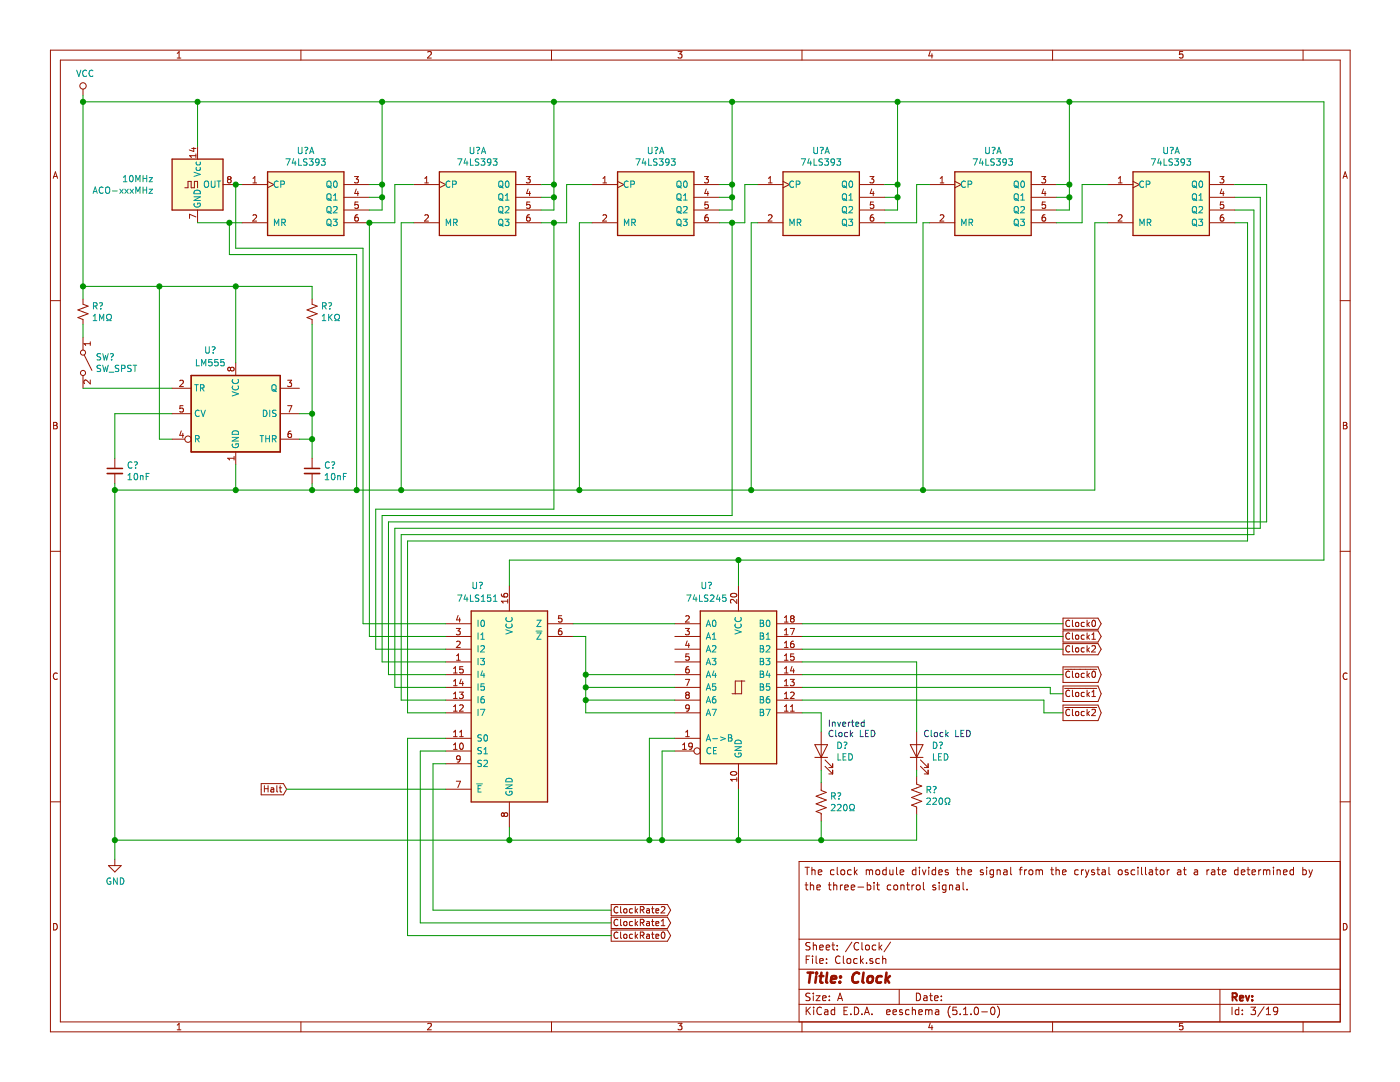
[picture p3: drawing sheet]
EESchema Schematic File Version 4
LIBS:Firenze-cache
EELAYER 29 0
EELAYER END
$Descr A 11000 8500
encoding utf-8
Sheet 3 19
Title "Clock"
Date ""
Rev ""
Comp ""
Comment1 ""
Comment2 ""
Comment3 "the three-bit control signal."
Comment4 "The clock module divides the signal from the crystal oscillator at a rate determined by"
$EndDescr
$Comp
L Oscillator:ACO-xxxMHz 10MHz
U 1 1
P 1550 1450
F 0 "10MHz" H 1207 1496 50  0000 R CNN
F 1 "ACO-xxxMHz" H 1207 1405 50  0000 R CNN
F 2 "Oscillator:Oscillator_DIP-14" H 2000 1100 50  0001 C CNN
F 3 "http://www.conwin.com/datasheets/cx/cx030.pdf" H 1450 1450 50  0001 C CNN
	1    1550 1450
	1    0    0    -1  
$EndComp
$Comp
L 74xx:74LS393 U?
U 1 1
P 2400 1550
F 0 "U?" H 2400 1917 50  0000 C CNN
F 1 "74LS393" H 2400 1826 50  0000 C CNN
F 2 "" H 2400 1550 50  0001 C CNN
F 3 "74xx\\74LS393.pdf" H 2400 1550 50  0001 C CNN
	1    2400 1550
	1    0    0    -1  
$EndComp
$Comp
L 74xx:74LS393 U?
U 1 1
P 5150 1550
F 0 "U?" H 5150 1917 50  0000 C CNN
F 1 "74LS393" H 5150 1826 50  0000 C CNN
F 2 "" H 5150 1550 50  0001 C CNN
F 3 "74xx\\74LS393.pdf" H 5150 1550 50  0001 C CNN
	1    5150 1550
	1    0    0    -1  
$EndComp
$Comp
L 74xx:74LS393 U?
U 1 1
P 6450 1550
F 0 "U?" H 6450 1917 50  0000 C CNN
F 1 "74LS393" H 6450 1826 50  0000 C CNN
F 2 "" H 6450 1550 50  0001 C CNN
F 3 "74xx\\74LS393.pdf" H 6450 1550 50  0001 C CNN
	1    6450 1550
	1    0    0    -1  
$EndComp
$Comp
L 74xx:74LS393 U?
U 1 1
P 7800 1550
F 0 "U?" H 7800 1917 50  0000 C CNN
F 1 "74LS393" H 7800 1826 50  0000 C CNN
F 2 "" H 7800 1550 50  0001 C CNN
F 3 "74xx\\74LS393.pdf" H 7800 1550 50  0001 C CNN
	1    7800 1550
	1    0    0    -1  
$EndComp
$Comp
L Timer:LM555 U?
U 1 1
P 1850 3250
F 0 "U?" H 1650 3750 50  0000 C CNN
F 1 "LM555" H 1650 3650 50  0000 C CNN
F 2 "" H 1850 3250 50  0001 C CNN
F 3 "http://www.ti.com/lit/ds/symlink/lm555.pdf" H 1850 3250 50  0001 C CNN
	1    1850 3250
	1    0    0    -1  
$EndComp
$Comp
L Device:R_Small_US R?
U 1 1
P 2450 2450
F 0 "R?" H 2518 2496 50  0000 L CNN
F 1 "1KΩ" H 2518 2405 50  0000 L CNN
F 2 "" H 2450 2450 50  0001 C CNN
F 3 "~" H 2450 2450 50  0001 C CNN
	1    2450 2450
	1    0    0    -1  
$EndComp
$Comp
L Device:R_Small_US R?
U 1 1
P 650 2450
F 0 "R?" H 718 2496 50  0000 L CNN
F 1 "1MΩ" H 718 2405 50  0000 L CNN
F 2 "" H 650 2450 50  0001 C CNN
F 3 "~" H 650 2450 50  0001 C CNN
	1    650  2450
	1    0    0    -1  
$EndComp
$Comp
L Device:C_Small C?
U 1 1
P 900 3700
F 0 "C?" H 992 3746 50  0000 L CNN
F 1 "10nF" H 992 3655 50  0000 L CNN
F 2 "" H 900 3700 50  0001 C CNN
F 3 "~" H 900 3700 50  0001 C CNN
	1    900  3700
	1    0    0    -1  
$EndComp
$Comp
L Device:C_Small C?
U 1 1
P 2450 3700
F 0 "C?" H 2542 3746 50  0000 L CNN
F 1 "10nF" H 2542 3655 50  0000 L CNN
F 2 "" H 2450 3700 50  0001 C CNN
F 3 "~" H 2450 3700 50  0001 C CNN
	1    2450 3700
	1    0    0    -1  
$EndComp
$Comp
L Switch:SW_SPST SW?
U 1 1
P 650 2850
F 0 "SW?" V 604 2948 50  0000 L CNN
F 1 "SW_SPST" V 695 2948 50  0000 L CNN
F 2 "" H 650 2850 50  0001 C CNN
F 3 "~" H 650 2850 50  0001 C CNN
	1    650  2850
	0    1    1    0   
$EndComp
Wire Wire Line
	650  3050 1350 3050
$Comp
L power:VCC #PWR?
U 1 1
P 650 750
F 0 "#PWR?" H 650 600 50  0001 C CNN
F 1 "VCC" H 667 923 50  0000 C CNN
F 2 "" H 650 750 50  0001 C CNN
F 3 "" H 650 750 50  0001 C CNN
	1    650  750 
	1    0    0    -1  
$EndComp
Wire Wire Line
	650  2250 650  2350
Wire Wire Line
	650  2550 650  2650
$Comp
L power:GND #PWR?
U 1 1
P 900 6750
F 0 "#PWR?" H 900 6500 50  0001 C CNN
F 1 "GND" H 905 6577 50  0000 C CNN
F 2 "" H 900 6750 50  0001 C CNN
F 3 "" H 900 6750 50  0001 C CNN
	1    900  6750
	1    0    0    -1  
$EndComp
Wire Wire Line
	1850 3650 1850 3850
Wire Wire Line
	1850 3850 2450 3850
Wire Wire Line
	2350 3250 2450 3250
Wire Wire Line
	2450 3250 2450 3450
Wire Wire Line
	2450 3450 2350 3450
Wire Wire Line
	650  2250 1250 2250
Wire Wire Line
	1850 2250 1850 2850
Connection ~ 650  2250
Wire Wire Line
	1350 3450 1250 3450
Wire Wire Line
	1250 3450 1250 2250
Connection ~ 1250 2250
Wire Wire Line
	1250 2250 1850 2250
Wire Wire Line
	900  3800 900  3850
Wire Wire Line
	900  3850 1850 3850
Connection ~ 1850 3850
Wire Wire Line
	1350 3250 900  3250
Wire Wire Line
	900  3250 900  3600
Wire Wire Line
	2450 3800 2450 3850
Connection ~ 2450 3850
Wire Wire Line
	2450 2550 2450 3250
Connection ~ 2450 3250
Wire Wire Line
	1850 2250 2450 2250
Wire Wire Line
	2450 2250 2450 2350
Connection ~ 1850 2250
Wire Wire Line
	2450 3450 2450 3600
Connection ~ 2450 3450
Wire Wire Line
	1550 1150 1550 800 
Wire Wire Line
	1850 1450 1900 1450
Wire Wire Line
	3100 1750 3100 1450
Wire Wire Line
	3100 1450 3250 1450
Wire Wire Line
	4450 1750 4450 1450
Wire Wire Line
	4450 1450 4650 1450
Wire Wire Line
	5650 1750 5750 1750
Wire Wire Line
	5850 1750 5850 1450
Wire Wire Line
	5850 1450 5950 1450
Wire Wire Line
	7200 1750 7200 1450
Wire Wire Line
	7200 1450 7300 1450
Wire Wire Line
	1550 1750 1800 1750
Wire Wire Line
	650  750  650  800 
Wire Wire Line
	1550 800  650  800 
Connection ~ 650  800 
Wire Wire Line
	650  800  650  2250
$Comp
L 74xx:74LS393 U?
U 1 1
P 9200 1550
F 0 "U?" H 9200 1917 50  0000 C CNN
F 1 "74LS393" H 9200 1826 50  0000 C CNN
F 2 "" H 9200 1550 50  0001 C CNN
F 3 "74xx\\74LS393.pdf" H 9200 1550 50  0001 C CNN
	1    9200 1550
	1    0    0    -1  
$EndComp
Wire Wire Line
	8500 1750 8500 1450
Wire Wire Line
	8500 1450 8700 1450
Wire Wire Line
	8700 1750 8600 1750
Wire Wire Line
	8600 1750 8600 3850
Wire Wire Line
	1550 800  3000 800 
Wire Wire Line
	3000 800  3000 1450
Wire Wire Line
	3000 1650 2900 1650
Connection ~ 1550 800 
Wire Wire Line
	3000 1550 2900 1550
Connection ~ 3000 1550
Wire Wire Line
	3000 1550 3000 1650
Wire Wire Line
	3000 1450 2900 1450
Connection ~ 3000 1450
Wire Wire Line
	3000 1450 3000 1550
Wire Wire Line
	4250 1650 4350 1650
Wire Wire Line
	4350 1650 4350 1550
Wire Wire Line
	4350 800  3000 800 
Connection ~ 3000 800 
Wire Wire Line
	4250 1550 4350 1550
Connection ~ 4350 1550
Wire Wire Line
	4350 1550 4350 1450
Wire Wire Line
	4250 1450 4350 1450
Connection ~ 4350 1450
Wire Wire Line
	4350 1450 4350 800 
Wire Wire Line
	5650 1650 5750 1650
Wire Wire Line
	5750 1650 5750 1550
Wire Wire Line
	5750 1450 5650 1450
Wire Wire Line
	5650 1550 5750 1550
Connection ~ 5750 1550
Wire Wire Line
	5750 1550 5750 1450
Wire Wire Line
	5750 1450 5750 800 
Wire Wire Line
	5750 800  4350 800 
Connection ~ 5750 1450
Connection ~ 4350 800 
Wire Wire Line
	6950 1650 7050 1650
Wire Wire Line
	7050 1650 7050 1550
Wire Wire Line
	7050 1450 6950 1450
Wire Wire Line
	6950 1550 7050 1550
Connection ~ 7050 1550
Wire Wire Line
	7050 1550 7050 1450
Wire Wire Line
	7050 1450 7050 800 
Wire Wire Line
	7050 800  5750 800 
Connection ~ 7050 1450
Connection ~ 5750 800 
Wire Wire Line
	8300 1650 8400 1650
Wire Wire Line
	8400 1650 8400 1550
Wire Wire Line
	8400 1450 8300 1450
Wire Wire Line
	8300 1550 8400 1550
Connection ~ 8400 1550
Wire Wire Line
	8400 1550 8400 1450
Wire Wire Line
	8400 1450 8400 800 
Wire Wire Line
	8400 800  7050 800 
Connection ~ 8400 1450
Connection ~ 7050 800 
$Comp
L 74xx:74LS393 U?
U 1 1
P 3750 1550
F 0 "U?" H 3750 1917 50  0000 C CNN
F 1 "74LS393" H 3750 1826 50  0000 C CNN
F 2 "" H 3750 1550 50  0001 C CNN
F 3 "74xx\\74LS393.pdf" H 3750 1550 50  0001 C CNN
	1    3750 1550
	1    0    0    -1  
$EndComp
Wire Wire Line
	2450 3850 2800 3850
Wire Wire Line
	3250 1750 3150 1750
Wire Wire Line
	3150 1750 3150 3850
Connection ~ 3150 3850
Wire Wire Line
	3150 3850 4550 3850
Wire Wire Line
	4650 1750 4550 1750
Wire Wire Line
	4550 1750 4550 3850
Connection ~ 4550 3850
Wire Wire Line
	4550 3850 5900 3850
Wire Wire Line
	5950 1750 5900 1750
Wire Wire Line
	5900 1750 5900 3850
Connection ~ 5900 3850
Wire Wire Line
	5900 3850 7250 3850
Wire Wire Line
	7300 1750 7250 1750
Wire Wire Line
	7250 1750 7250 3850
Connection ~ 7250 3850
Wire Wire Line
	7250 3850 8600 3850
$Comp
L 74xx:74LS151 U?
U 1 1
P 4000 5500
F 0 "U?" H 3750 6400 50  0000 C CNN
F 1 "74LS151" H 3750 6300 50  0000 C CNN
F 2 "" H 4000 5500 50  0001 C CNN
F 3 "http://www.ti.com/lit/gpn/sn74LS151" H 4000 5500 50  0001 C CNN
	1    4000 5500
	1    0    0    -1  
$EndComp
Wire Wire Line
	900  3850 900  6600
Connection ~ 900  3850
Wire Wire Line
	4000 6500 4000 6600
Wire Wire Line
	4000 6600 900  6600
Connection ~ 900  6600
Wire Wire Line
	900  6600 900  6750
Wire Wire Line
	8400 800  10400 800 
Wire Wire Line
	10400 800  10400 4400
Wire Wire Line
	10400 4400 5800 4400
Wire Wire Line
	4000 4400 4000 4600
Connection ~ 8400 800 
$Comp
L 74xx:74LS245 U?
U 1 1
P 5800 5400
F 0 "U?" H 5550 6200 50  0000 C CNN
F 1 "74LS245" H 5550 6100 50  0000 C CNN
F 2 "" H 5800 5400 50  0001 C CNN
F 3 "http://www.ti.com/lit/gpn/sn74LS245" H 5800 5400 50  0001 C CNN
	1    5800 5400
	1    0    0    -1  
$EndComp
Wire Wire Line
	5800 4600 5800 4400
Connection ~ 5800 4400
Wire Wire Line
	5800 4400 4000 4400
Wire Wire Line
	5800 6200 5800 6600
Wire Wire Line
	5800 6600 5200 6600
Connection ~ 4000 6600
Text GLabel 8350 4900 2    50   Output ~ 0
Clock0
Text GLabel 8350 5000 2    50   Output ~ 0
Clock1
Text GLabel 8350 5100 2    50   Output ~ 0
Clock2
Text GLabel 8350 5300 2    50   Output ~ 0
~Clock0
Text GLabel 8350 5450 2    50   Output ~ 0
~Clock1
Text GLabel 8350 5600 2    50   Output ~ 0
~Clock2
Wire Wire Line
	6300 4900 8350 4900
Wire Wire Line
	6300 5000 8350 5000
Wire Wire Line
	6300 5100 8350 5100
Wire Wire Line
	6300 5300 8350 5300
$Comp
L Device:LED D?
U 1 1
P 6450 5900
F 0 "D?" V 6489 5783 50  0000 R CNN
F 1 "LED" V 6398 5783 50  0000 R CNN
F 2 "" H 6450 5900 50  0001 C CNN
F 3 "~" H 6450 5900 50  0001 C CNN
	1    6450 5900
	0    -1   -1   0   
$EndComp
$Comp
L Device:R_US R?
U 1 1
P 7200 6250
F 0 "R?" H 7268 6296 50  0000 L CNN
F 1 "220Ω" H 7268 6205 50  0000 L CNN
F 2 "" V 7240 6240 50  0001 C CNN
F 3 "~" H 7200 6250 50  0001 C CNN
	1    7200 6250
	1    0    0    -1  
$EndComp
$Comp
L Device:R_US R?
U 1 1
P 6450 6300
F 0 "R?" H 6518 6346 50  0000 L CNN
F 1 "220Ω" H 6518 6255 50  0000 L CNN
F 2 "" V 6490 6290 50  0001 C CNN
F 3 "~" H 6450 6300 50  0001 C CNN
	1    6450 6300
	1    0    0    -1  
$EndComp
Wire Wire Line
	5300 5900 5200 5900
Wire Wire Line
	5200 5900 5200 6600
Connection ~ 5200 6600
Wire Wire Line
	5200 6600 5100 6600
Wire Wire Line
	5300 5800 5100 5800
Wire Wire Line
	5100 5800 5100 6600
Connection ~ 5100 6600
Wire Wire Line
	5100 6600 4000 6600
Wire Wire Line
	4500 5000 4600 5000
Wire Wire Line
	4600 5000 4600 5300
Wire Wire Line
	4600 5600 5300 5600
Wire Wire Line
	5300 5500 4600 5500
Connection ~ 4600 5500
Wire Wire Line
	4600 5500 4600 5600
Wire Wire Line
	5300 5400 4600 5400
Connection ~ 4600 5400
Wire Wire Line
	4600 5400 4600 5500
Wire Wire Line
	5300 5300 4600 5300
Connection ~ 4600 5300
Wire Wire Line
	4600 5300 4600 5400
Wire Wire Line
	4500 4900 5300 4900
$Comp
L Device:LED D?
U 1 1
P 7200 5900
F 0 "D?" V 7239 5783 50  0000 R CNN
F 1 "LED" V 7148 5783 50  0000 R CNN
F 2 "" H 7200 5900 50  0001 C CNN
F 3 "~" H 7200 5900 50  0001 C CNN
	1    7200 5900
	0    -1   -1   0   
$EndComp
Wire Wire Line
	6300 5400 8250 5400
Wire Wire Line
	8250 5400 8250 5450
Wire Wire Line
	8250 5450 8350 5450
Wire Wire Line
	6300 5500 8200 5500
Wire Wire Line
	8200 5500 8200 5600
Wire Wire Line
	8200 5600 8350 5600
Wire Wire Line
	6450 6050 6450 6150
Wire Wire Line
	7200 6050 7200 6100
Wire Wire Line
	7200 6400 7200 6600
Wire Wire Line
	7200 6600 6450 6600
Connection ~ 5800 6600
Wire Wire Line
	6450 6450 6450 6600
Connection ~ 6450 6600
Wire Wire Line
	6450 6600 5800 6600
Wire Wire Line
	6300 5600 6450 5600
Wire Wire Line
	6450 5600 6450 5750
Wire Wire Line
	6300 5200 7200 5200
Wire Wire Line
	7200 5200 7200 5750
Text Notes 7250 5800 0    50   ~ 0
Clock LED
Text Notes 6500 5800 0    50   ~ 0
Inverted\nClock LED
Text GLabel 2250 6200 0    50   Input ~ 0
Halt
Wire Wire Line
	2250 6200 3500 6200
Text GLabel 4800 7350 2    50   Output ~ 0
ClockRate0
Text GLabel 4800 7250 2    50   Output ~ 0
ClockRate1
Text GLabel 4800 7150 2    50   Output ~ 0
ClockRate2
Wire Wire Line
	3500 6000 3400 6000
Wire Wire Line
	3400 6000 3400 7150
Wire Wire Line
	3400 7150 4800 7150
Wire Wire Line
	4800 7250 3300 7250
Wire Wire Line
	3300 7250 3300 5900
Wire Wire Line
	3300 5900 3500 5900
Wire Wire Line
	3500 5800 3200 5800
Wire Wire Line
	3200 5800 3200 7350
Wire Wire Line
	3200 7350 4800 7350
Wire Wire Line
	1850 1450 1850 1950
Wire Wire Line
	1850 1950 2850 1950
Wire Wire Line
	2850 1950 2850 4900
Wire Wire Line
	2850 4900 3500 4900
Connection ~ 1850 1450
Wire Wire Line
	2900 1750 2900 5000
Wire Wire Line
	2900 5000 3500 5000
Connection ~ 2900 1750
Wire Wire Line
	2900 1750 3100 1750
Wire Wire Line
	4250 1750 4350 1750
Wire Wire Line
	4350 1750 4350 4000
Wire Wire Line
	4350 4000 2950 4000
Wire Wire Line
	2950 4000 2950 5100
Wire Wire Line
	2950 5100 3500 5100
Connection ~ 4350 1750
Wire Wire Line
	4350 1750 4450 1750
Wire Wire Line
	5750 1750 5750 4050
Wire Wire Line
	5750 4050 3000 4050
Wire Wire Line
	3000 4050 3000 5200
Wire Wire Line
	3000 5200 3500 5200
Connection ~ 5750 1750
Wire Wire Line
	5750 1750 5850 1750
Wire Wire Line
	8300 1750 8500 1750
Wire Wire Line
	6950 1750 7200 1750
Wire Wire Line
	3050 4100 3050 5300
Wire Wire Line
	3050 5300 3500 5300
Wire Wire Line
	3500 5400 3100 5400
Wire Wire Line
	3100 5400 3100 4150
Wire Wire Line
	3100 4150 9900 4150
Wire Wire Line
	9900 4150 9900 1550
Wire Wire Line
	9900 1550 9700 1550
Wire Wire Line
	9950 4100 9950 1450
Wire Wire Line
	9700 1450 9950 1450
Wire Wire Line
	3050 4100 9950 4100
Wire Wire Line
	3500 5500 3150 5500
Wire Wire Line
	3150 5500 3150 4200
Wire Wire Line
	3150 4200 9850 4200
Wire Wire Line
	9850 4200 9850 1650
Wire Wire Line
	9850 1650 9700 1650
Wire Wire Line
	3500 5600 3200 5600
Wire Wire Line
	3200 5600 3200 4250
Wire Wire Line
	3200 4250 9800 4250
Wire Wire Line
	9800 4250 9800 1750
Wire Wire Line
	9800 1750 9700 1750
Wire Wire Line
	1800 1750 1800 2000
Wire Wire Line
	1800 2000 2800 2000
Wire Wire Line
	2800 2000 2800 3850
Connection ~ 1800 1750
Wire Wire Line
	1800 1750 1900 1750
Connection ~ 2800 3850
Wire Wire Line
	2800 3850 3150 3850
$EndSCHEMATC
